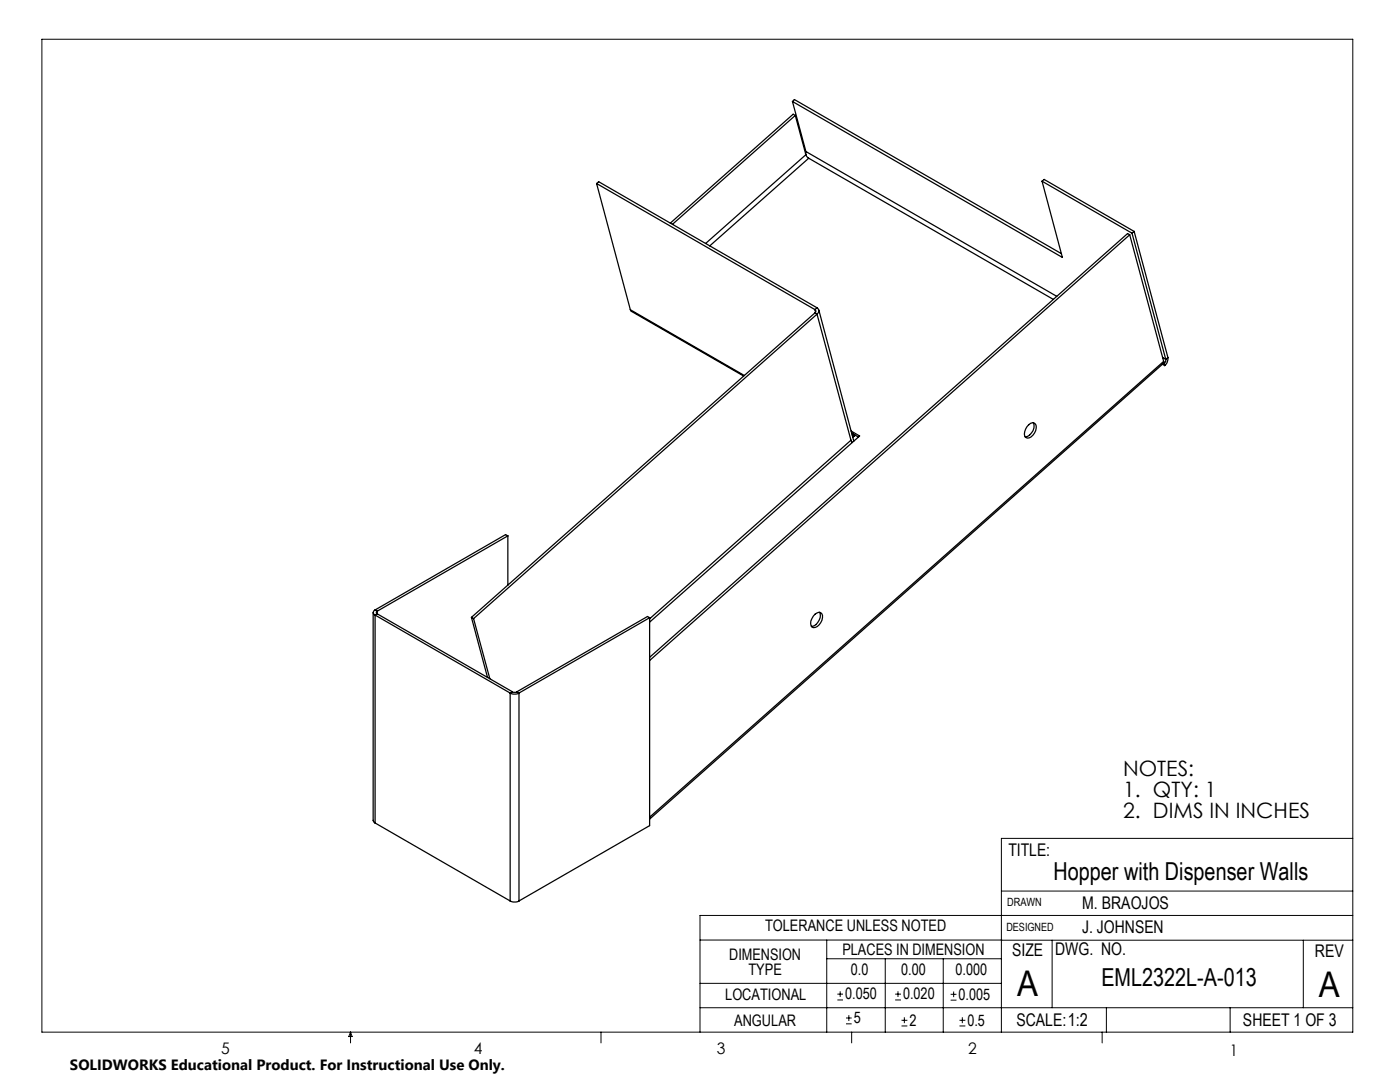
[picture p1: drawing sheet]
<svg xmlns="http://www.w3.org/2000/svg" width="279mm" height="216mm" viewBox="0 0 279 216" stroke-linecap="round" stroke-linejoin="round" font-family="sans-serif">
<g fill="none" stroke="#000" stroke-width=".2">
<path d="M8.4 7.8h261.6v198.2h-261.6zM199.8 177.8h70.2M270 167.3h-70.2v38.7M139.7 187.6h60.2M139.7 196.2h60.1M165 187.6v18.4M165 191.3h34.8M167.1 199.5h1.1M167.1 198.4h1.1M167.7 197.8v1.1M176.7 191.3v14.7M178.6 199.5h1.2"/>
<path d="M178.6 198.4h1.2M179.2 197.8v1.1M188.2 191.3v14.7M189.7 199.6h1.2M189.7 198.4h1.2M190.3 197.8v1.2M199.8 187.6h70.2M210 187.6v13.5M260.1 187.6v13.5M270 182.7h-130.3v23.3M70 206v2.1M70 206l.3 .8h-.7z"/>
<path d="M119.9 206v2.1M139.7 201.1h130.3M168.8 204.3h1.2M168.8 203.1h1.2M169.4 202.6v1.1M170 206v2.1M179.9 204.7h1.2M179.9 203.6h1.2M180.5 203v1.2M191.5 204.7h1.2M191.5 203.6h1.2M192.1 203v1.2"/>
<path d="M220 206v2.1M220.8 201.1v4.9M245.5 201.1v4.9"/>
</g>
<g fill="none" stroke="#000" stroke-width=".25">
<path d="M119.1 36.6l.4-.3 43.6 25.1M119.1 36.6l43.5 25.2M119.1 36.6l6.7 25.2M158.2 20.2l2.6 10M158.2 20.2l53.8 31.2-4-15.2M158.2 20.2l.3-.3 53.3 30.7M158.7 23l-.4-.2-24.5 21.7M158.7 23l-24.5 21.8M158.7 23l2.1 7.9M160.8 30.2v.5M160.8 30.9l.6 .7M160.8 30.2l50.1 28.9"/>
<path d="M160.8 30.9l-20 17.7M161.4 31.6l-19.8 17.5M161.4 31.6l48.8 28.1M208 36.2l17.9 10.3M208 36.2l.4-.4 17.9 10.4M225.5 46.8l-95.9 85M225.5 46.8l6.7 25.3M225.5 46.8l-.5-.2-95.4 84.6M225.9 46.5l6.8 25.2M226.3 46.2l-.4 .3M226.3 46.2l6.8 25.1M125.8 61.8l.1 .3 22.5 12.9"/>
<path d="M125.8 61.8l22.8 13.1M162.6 61.8a.41 .41 0 0 1 0 .6M162.6 62.4l-68.5 60.8M162.6 62.4l.5 .3M162.6 61.8l.2 .5M163.1 61.4a.74 .74 0 0 1 0 1.3M163.1 62.7l-68.6 60.7M163.1 62.7l6.7 25.1M163.1 61.4l-.5 .4M163.4 61.8l7 26.2M232 72.7l.4 .3M232 71.3l.7 .4"/>
<path d="M232.2 72.1v.4M232.2 72.5l-102.6 90.9M232.2 72.5h.1M232.2 72.1l-102.6 91M232.3 72.5l.1 .5M232.7 71.7l-.1 .4-.3 .4M233.1 71.3a1.91 1.91 0 0 1-.7 1.7M233.1 71.3l-.4 .4M169.8 87.8l.3 .5M169.8 87.8l-40.2 35.7M169.9 86l1.7 1-42 37.1M170.3 86.6l-.2 .2"/>
<path d="M170.3 86.6l.2 .5M170.3 86.6l-.3-.2 1.3 .8M170.5 87.1l-.3 .1M170.7 86.9l-.2 .2M205.3 84.7a.84 .84 0 0 1 1.4-.1 2.15 2.15 0 0 1-1.7 2.8 .92 .92 0 0 1-.5-1.3l.5-1zM206.2 84.3a2.15 2.15 0 0 1-1.6 2.9M101.4 106.9l-.5-.2-26 15M101.4 106.9l-26.1 15.1M101.4 106.9v9.9M74.5 122.2v41.5l.4 .5M74.9 121.7a.53 .53 0 0 0-.4 .5 .53 .53 0 0 0 .4 .5M74.9 122.7v41.5"/>
<path d="M74.9 122.7l26.9 15.6M74.9 121.7l.4 .3M75.3 122a.29 .29 0 0 0-.2 .2 .29 .29 0 0 0 .2 .3M75.3 122.5l-.4 .2M75.3 122.5l27 15.5M75.3 122v.5M94.1 123.2l.4 .2M94.1 123.2l3.2 12M94.5 123.4l3.3 12M101.8 138.3a1.94 1.94 0 0 0 1.8 0M101.8 138.3v41.5M102.3 138l.1 .1 .8-.1"/>
<path d="M102.3 138l-.5 .3M103.2 138l.4 .3M103.6 138.3v41.5M129.6 123.3l-26 15M129.6 123.3v41.4l-26 15.1M129.6 123.3l-.4-.3-26 15M162.7 122.6a.82 .82 0 0 1 1-.4 .82 .82 0 0 1 .4 1 2.15 2.15 0 0 1-1.8 2 1.12 1.12 0 0 1-.3-1.8zM163.6 122.2a2.21 2.21 0 0 1-1.7 2.8M74.9 164.2l26.9 15.6M101.8 179.8a1.94 1.94 0 0 0 1.8 0"/>
</g>
<g font-size="7.1">
<text x="203" y="198.7">A</text>
<text x="263.2" y="198.9">A</text>
</g>
<g font-size="4.9">
<text x="210.2" y="175.7">Hopper with Dispenser Walls</text>
<text x="219.8" y="196.7">EML2322L-A-013</text>
</g>
<g font-size="4.2">
<text x="224.2" y="154.8">NOTES:</text>
<text x="224.2" y="158.9">1. QTY: 1</text>
<text x="224.2" y="163.1">2. DIMS IN INCHES</text>
</g>
<g font-size="3.5">
<text x="201.2" y="170.7">TITLE:</text>
<text x="216" y="181.4">M. BRAOJOS</text>
<text x="202" y="190.7">SIZE</text>
<text x="210.6" y="190.6">DWG. NO.</text>
<text x="216" y="186.2">J. JOHNSEN</text>
<text x="262.4" y="190.9">REV</text>
<text x="202.9" y="204.6">SCALE:1:2</text>
<text x="248.1" y="204.6">SHEET 1 OF 3</text>
</g>
<g font-size="3.2">
<text x="152.7" y="185.7">TOLERANCE UNLESS NOTED</text>
<text x="145.5" y="191.5">DIMENSION</text>
<text x="168.1" y="190.5">PLACES IN DIMENSION</text>
<text x="149.4" y="194.6">TYPE</text>
<text x="169.8" y="194.6">0.0</text>
<text x="179.8" y="194.6">0.00</text>
<text x="190.7" y="194.6">0.000</text>
<text x="144.7" y="199.6">LOCATIONAL</text>
<text x="168.7" y="199.4">0.050</text>
<text x="180.2" y="199.4">0.020</text>
<text x="191.3" y="199.5">0.005</text>
<text x="146.5" y="204.6">ANGULAR</text>
<text x="170.4" y="204.2">5</text>
<text x="181.5" y="204.6">2</text>
<text x="193.1" y="204.6">0.5</text>
<text x="44.2" y="210.4">5</text>
<text x="94.6" y="210.3">4</text>
<text x="143.1" y="210.4">3</text>
<text x="193.2" y="210.3">2</text>
<text x="245.4" y="210.6">1</text>
</g>
<text font-size="3" x="14" y="213.5">SOLIDWORKS Educational Product. For Instructional Use Only.</text>
<g font-size="2.3">
<text x="200.8" y="185.7">DESIGNED</text>
<text x="201" y="180.9">DRAWN</text>
</g>
</svg>
